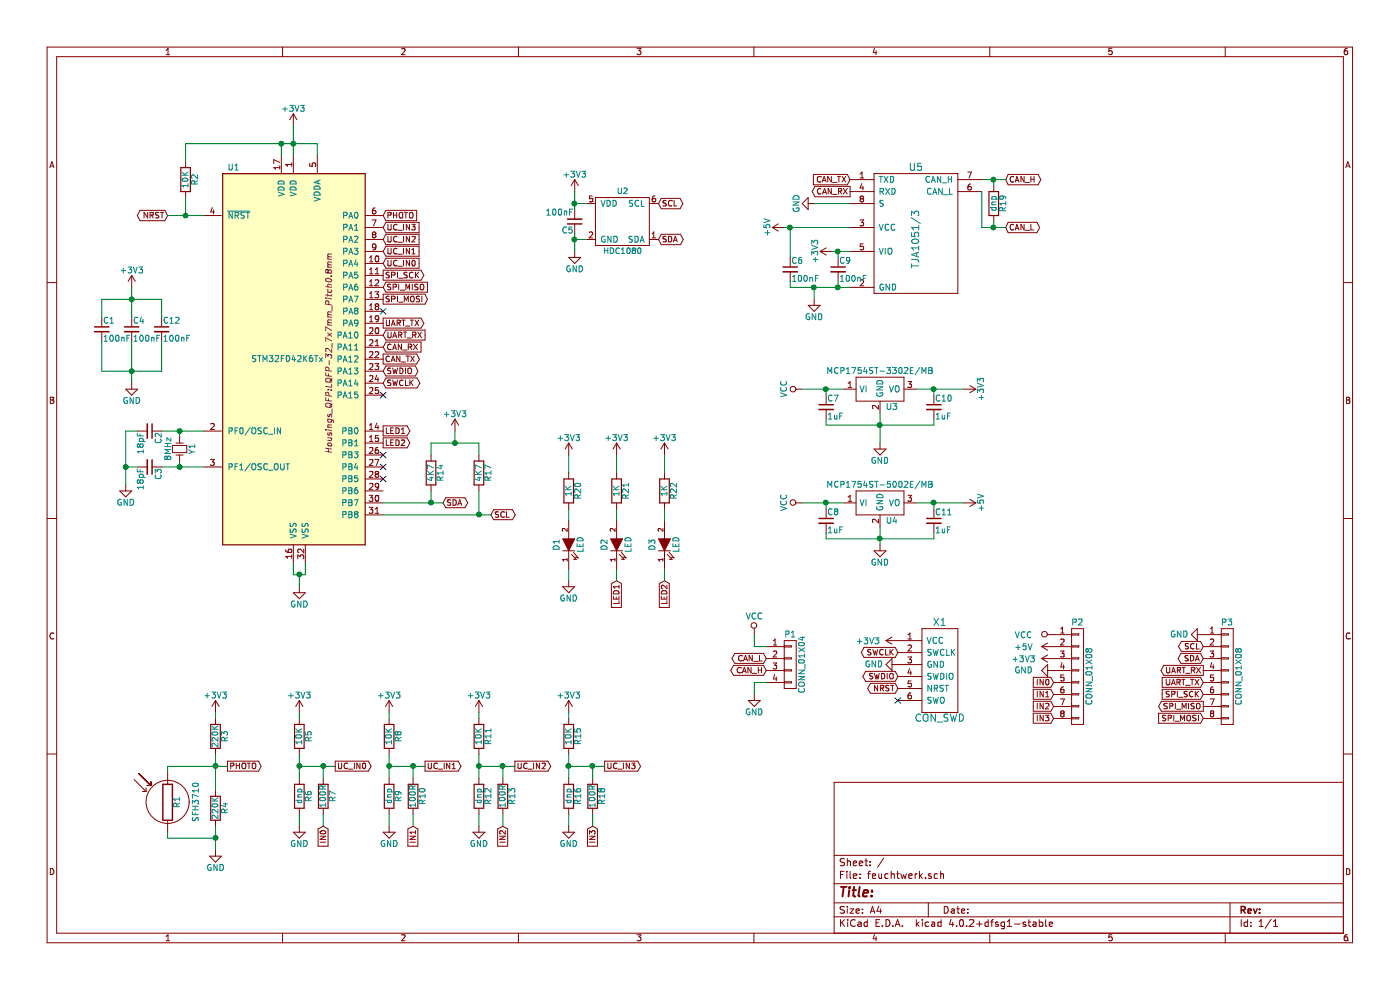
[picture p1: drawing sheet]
EESchema Schematic File Version 2
LIBS:power
LIBS:device
LIBS:transistors
LIBS:conn
LIBS:linear
LIBS:regul
LIBS:74xx
LIBS:cmos4000
LIBS:adc-dac
LIBS:memory
LIBS:xilinx
LIBS:microcontrollers
LIBS:dsp
LIBS:microchip
LIBS:analog_switches
LIBS:motorola
LIBS:texas
LIBS:intel
LIBS:audio
LIBS:interface
LIBS:digital-audio
LIBS:philips
LIBS:display
LIBS:cypress
LIBS:siliconi
LIBS:opto
LIBS:atmel
LIBS:contrib
LIBS:valves
LIBS:stm32
LIBS:stm32f042k6tx
LIBS:hdc1080
LIBS:can_transceivers
LIBS:con_swd
LIBS:feuchtwerk-cache
EELAYER 25 0
EELAYER END
$Descr A4 11693 8268
encoding utf-8
Sheet 1 1
Title ""
Date ""
Rev ""
Comp ""
Comment1 ""
Comment2 ""
Comment3 ""
Comment4 ""
$EndDescr
$Comp
L +3V3 #PWR01
U 1 1
P 2450 1050
F 0 "#PWR01" H 2450 900 50  0001 C CNN
F 1 "+3V3" H 2450 1190 50  0000 C CNN
F 2 "" H 2450 1050 50  0000 C CNN
F 3 "" H 2450 1050 50  0000 C CNN
	1    2450 1050
	1    0    0    -1  
$EndComp
$Comp
L GND #PWR02
U 1 1
P 2500 4900
F 0 "#PWR02" H 2500 4650 50  0001 C CNN
F 1 "GND" H 2500 4750 50  0000 C CNN
F 2 "" H 2500 4900 50  0000 C CNN
F 3 "" H 2500 4900 50  0000 C CNN
	1    2500 4900
	1    0    0    -1  
$EndComp
Text GLabel 1400 1800 0    47   BiDi ~ 0
NRST
$Comp
L R R2
U 1 1
P 1550 1500
F 0 "R2" V 1630 1500 50  0000 C CNN
F 1 "10K" V 1550 1500 50  0000 C CNN
F 2 "Resistors_SMD:R_0603" V 1480 1500 50  0001 C CNN
F 3 "" H 1550 1500 50  0000 C CNN
	1    1550 1500
	1    0    0    -1  
$EndComp
$Comp
L Crystal_Small Y1
U 1 1
P 1500 3750
F 0 "Y1" H 1500 3850 50  0000 C CNN
F 1 "8MHz" H 1500 3650 50  0000 C CNN
F 2 "Crystals:ABM3" H 1500 3750 50  0001 C CNN
F 3 "" H 1500 3750 50  0000 C CNN
	1    1500 3750
	0    1    1    0   
$EndComp
$Comp
L C_Small C2
U 1 1
P 1250 3600
F 0 "C2" H 1260 3670 50  0000 L CNN
F 1 "18pF" H 1260 3520 50  0000 L CNN
F 2 "Capacitors_SMD:C_0603" H 1250 3600 50  0001 C CNN
F 3 "" H 1250 3600 50  0000 C CNN
	1    1250 3600
	0    1    1    0   
$EndComp
$Comp
L C_Small C3
U 1 1
P 1250 3900
F 0 "C3" H 1260 3970 50  0000 L CNN
F 1 "18pF" H 1260 3820 50  0000 L CNN
F 2 "Capacitors_SMD:C_0603" H 1250 3900 50  0001 C CNN
F 3 "" H 1250 3900 50  0000 C CNN
	1    1250 3900
	0    1    1    0   
$EndComp
$Comp
L GND #PWR03
U 1 1
P 1050 4050
F 0 "#PWR03" H 1050 3800 50  0001 C CNN
F 1 "GND" H 1050 3900 50  0000 C CNN
F 2 "" H 1050 4050 50  0000 C CNN
F 3 "" H 1050 4050 50  0000 C CNN
	1    1050 4050
	1    0    0    -1  
$EndComp
$Comp
L +3V3 #PWR04
U 1 1
P 1100 2400
F 0 "#PWR04" H 1100 2250 50  0001 C CNN
F 1 "+3V3" H 1100 2540 50  0000 C CNN
F 2 "" H 1100 2400 50  0000 C CNN
F 3 "" H 1100 2400 50  0000 C CNN
	1    1100 2400
	1    0    0    -1  
$EndComp
$Comp
L GND #PWR05
U 1 1
P 1100 3200
F 0 "#PWR05" H 1100 2950 50  0001 C CNN
F 1 "GND" H 1100 3050 50  0000 C CNN
F 2 "" H 1100 3200 50  0000 C CNN
F 3 "" H 1100 3200 50  0000 C CNN
	1    1100 3200
	1    0    0    -1  
$EndComp
Text GLabel 3200 3200 2    47   BiDi ~ 0
SWCLK
Text GLabel 3200 3100 2    47   BiDi ~ 0
SWDIO
Text GLabel 3200 3000 2    47   Output ~ 0
CAN_TX
Text GLabel 3200 2900 2    47   Input ~ 0
CAN_RX
$Comp
L R R14
U 1 1
P 3600 3950
F 0 "R14" V 3680 3950 50  0000 C CNN
F 1 "4K7" V 3600 3950 50  0000 C CNN
F 2 "Resistors_SMD:R_0603" V 3530 3950 50  0001 C CNN
F 3 "" H 3600 3950 50  0000 C CNN
	1    3600 3950
	1    0    0    -1  
$EndComp
$Comp
L R R17
U 1 1
P 4000 3950
F 0 "R17" V 4080 3950 50  0000 C CNN
F 1 "4K7" V 4000 3950 50  0000 C CNN
F 2 "Resistors_SMD:R_0603" V 3930 3950 50  0001 C CNN
F 3 "" H 4000 3950 50  0000 C CNN
	1    4000 3950
	1    0    0    -1  
$EndComp
$Comp
L +3V3 #PWR06
U 1 1
P 3800 3600
F 0 "#PWR06" H 3800 3450 50  0001 C CNN
F 1 "+3V3" H 3800 3740 50  0000 C CNN
F 2 "" H 3800 3600 50  0000 C CNN
F 3 "" H 3800 3600 50  0000 C CNN
	1    3800 3600
	1    0    0    -1  
$EndComp
$Comp
L C_Small C1
U 1 1
P 850 2750
F 0 "C1" H 860 2820 50  0000 L CNN
F 1 "100nF" H 860 2670 50  0000 L CNN
F 2 "Capacitors_SMD:C_0603" H 850 2750 50  0001 C CNN
F 3 "" H 850 2750 50  0000 C CNN
	1    850  2750
	1    0    0    -1  
$EndComp
$Comp
L C_Small C4
U 1 1
P 1100 2750
F 0 "C4" H 1110 2820 50  0000 L CNN
F 1 "100nF" H 1110 2670 50  0000 L CNN
F 2 "Capacitors_SMD:C_0603" H 1100 2750 50  0001 C CNN
F 3 "" H 1100 2750 50  0000 C CNN
	1    1100 2750
	1    0    0    -1  
$EndComp
$Comp
L C_Small C5
U 1 1
P 4800 1850
F 0 "C5" H 4810 1920 50  0000 L CNN
F 1 "100nF" H 4810 1770 50  0000 L CNN
F 2 "Capacitors_SMD:C_0603" H 4800 1850 50  0001 C CNN
F 3 "" H 4800 1850 50  0000 C CNN
	1    4800 1850
	-1   0    0    1   
$EndComp
$Comp
L HDC1080 U2
U 1 1
P 5200 1850
F 0 "U2" H 5200 2100 47  0000 C CNN
F 1 "HDC1080" H 5200 1600 47  0000 C CNN
F 2 "ti:TEXAS-S-PWSON-N6" H 5200 1850 47  0001 C CNN
F 3 "" H 5200 1850 47  0000 C CNN
	1    5200 1850
	1    0    0    -1  
$EndComp
$Comp
L +3V3 #PWR07
U 1 1
P 4800 1600
F 0 "#PWR07" H 4800 1450 50  0001 C CNN
F 1 "+3V3" H 4800 1740 50  0000 C CNN
F 2 "" H 4800 1600 50  0000 C CNN
F 3 "" H 4800 1600 50  0000 C CNN
	1    4800 1600
	1    0    0    -1  
$EndComp
$Comp
L GND #PWR08
U 1 1
P 4800 2100
F 0 "#PWR08" H 4800 1850 50  0001 C CNN
F 1 "GND" H 4800 1950 50  0000 C CNN
F 2 "" H 4800 2100 50  0000 C CNN
F 3 "" H 4800 2100 50  0000 C CNN
	1    4800 2100
	1    0    0    -1  
$EndComp
$Comp
L TJA1051/3 U5
U 1 1
P 7650 2000
F 0 "U5" H 7650 2600 60  0000 C CNN
F 1 "TJA1051/3" V 7650 2000 60  0000 C CNN
F 2 "Housings_SOIC:SOIC-8_3.9x4.9mm_Pitch1.27mm" H 7650 2150 60  0001 C CNN
F 3 "" H 7650 2150 60  0000 C CNN
	1    7650 2000
	1    0    0    -1  
$EndComp
Text GLabel 7100 1600 0    47   Output ~ 0
CAN_RX
Text GLabel 7100 1500 0    47   Input ~ 0
CAN_TX
$Comp
L GND #PWR09
U 1 1
P 6800 1700
F 0 "#PWR09" H 6800 1450 50  0001 C CNN
F 1 "GND" H 6800 1550 50  0000 C CNN
F 2 "" H 6800 1700 50  0000 C CNN
F 3 "" H 6800 1700 50  0000 C CNN
	1    6800 1700
	0    1    1    0   
$EndComp
$Comp
L +3V3 #PWR010
U 1 1
P 6950 2100
F 0 "#PWR010" H 6950 1950 50  0001 C CNN
F 1 "+3V3" H 6950 2240 50  0000 C CNN
F 2 "" H 6950 2100 50  0000 C CNN
F 3 "" H 6950 2100 50  0000 C CNN
	1    6950 2100
	0    -1   -1   0   
$EndComp
$Comp
L +5V #PWR011
U 1 1
P 6550 1900
F 0 "#PWR011" H 6550 1750 50  0001 C CNN
F 1 "+5V" H 6550 2040 50  0000 C CNN
F 2 "" H 6550 1900 50  0000 C CNN
F 3 "" H 6550 1900 50  0000 C CNN
	1    6550 1900
	0    -1   -1   0   
$EndComp
$Comp
L GND #PWR012
U 1 1
P 6800 2500
F 0 "#PWR012" H 6800 2250 50  0001 C CNN
F 1 "GND" H 6800 2350 50  0000 C CNN
F 2 "" H 6800 2500 50  0000 C CNN
F 3 "" H 6800 2500 50  0000 C CNN
	1    6800 2500
	1    0    0    -1  
$EndComp
Text GLabel 8400 1500 2    47   BiDi ~ 0
CAN_H
Text GLabel 8400 1900 2    47   BiDi ~ 0
CAN_L
$Comp
L MCP1754ST-3302E/MB U3
U 1 1
P 7350 3250
F 0 "U3" H 7450 3100 50  0000 C CNN
F 1 "MCP1754ST-3302E/MB" H 7350 3400 50  0000 C CNN
F 2 "TO_SOT_Packages_SMD:SOT89-3_Housing" H 7350 3250 50  0001 C CNN
F 3 "" H 7350 3250 50  0000 C CNN
	1    7350 3250
	1    0    0    -1  
$EndComp
$Comp
L VCC #PWR013
U 1 1
P 6700 3250
F 0 "#PWR013" H 6700 3100 50  0001 C CNN
F 1 "VCC" H 6700 3400 50  0000 C CNN
F 2 "" H 6700 3250 50  0000 C CNN
F 3 "" H 6700 3250 50  0000 C CNN
	1    6700 3250
	0    -1   -1   0   
$EndComp
$Comp
L GND #PWR014
U 1 1
P 7350 3700
F 0 "#PWR014" H 7350 3450 50  0001 C CNN
F 1 "GND" H 7350 3550 50  0000 C CNN
F 2 "" H 7350 3700 50  0000 C CNN
F 3 "" H 7350 3700 50  0000 C CNN
	1    7350 3700
	1    0    0    -1  
$EndComp
$Comp
L C_Small C7
U 1 1
P 6900 3400
F 0 "C7" H 6910 3470 50  0000 L CNN
F 1 "1uF" H 6910 3320 50  0000 L CNN
F 2 "Capacitors_SMD:C_0603" H 6900 3400 50  0001 C CNN
F 3 "" H 6900 3400 50  0000 C CNN
	1    6900 3400
	1    0    0    -1  
$EndComp
$Comp
L C_Small C10
U 1 1
P 7800 3400
F 0 "C10" H 7810 3470 50  0000 L CNN
F 1 "1uF" H 7810 3320 50  0000 L CNN
F 2 "Capacitors_SMD:C_0603" H 7800 3400 50  0001 C CNN
F 3 "" H 7800 3400 50  0000 C CNN
	1    7800 3400
	1    0    0    -1  
$EndComp
$Comp
L +3V3 #PWR015
U 1 1
P 8050 3250
F 0 "#PWR015" H 8050 3100 50  0001 C CNN
F 1 "+3V3" H 8050 3390 50  0000 C CNN
F 2 "" H 8050 3250 50  0000 C CNN
F 3 "" H 8050 3250 50  0000 C CNN
	1    8050 3250
	0    1    1    0   
$EndComp
$Comp
L VCC #PWR016
U 1 1
P 6700 4200
F 0 "#PWR016" H 6700 4050 50  0001 C CNN
F 1 "VCC" H 6700 4350 50  0000 C CNN
F 2 "" H 6700 4200 50  0000 C CNN
F 3 "" H 6700 4200 50  0000 C CNN
	1    6700 4200
	0    -1   -1   0   
$EndComp
$Comp
L GND #PWR017
U 1 1
P 7350 4550
F 0 "#PWR017" H 7350 4300 50  0001 C CNN
F 1 "GND" H 7350 4400 50  0000 C CNN
F 2 "" H 7350 4550 50  0000 C CNN
F 3 "" H 7350 4550 50  0000 C CNN
	1    7350 4550
	1    0    0    -1  
$EndComp
$Comp
L C_Small C8
U 1 1
P 6900 4350
F 0 "C8" H 6910 4420 50  0000 L CNN
F 1 "1uF" H 6910 4270 50  0000 L CNN
F 2 "Capacitors_SMD:C_0603" H 6900 4350 50  0001 C CNN
F 3 "" H 6900 4350 50  0000 C CNN
	1    6900 4350
	1    0    0    -1  
$EndComp
$Comp
L C_Small C11
U 1 1
P 7800 4350
F 0 "C11" H 7810 4420 50  0000 L CNN
F 1 "1uF" H 7810 4270 50  0000 L CNN
F 2 "Capacitors_SMD:C_0603" H 7800 4350 50  0001 C CNN
F 3 "" H 7800 4350 50  0000 C CNN
	1    7800 4350
	1    0    0    -1  
$EndComp
$Comp
L MCP1754ST-5002E/MB U4
U 1 1
P 7350 4200
F 0 "U4" H 7450 4050 50  0000 C CNN
F 1 "MCP1754ST-5002E/MB" H 7350 4350 50  0000 C CNN
F 2 "TO_SOT_Packages_SMD:SOT89-3_Housing" H 7350 4200 50  0001 C CNN
F 3 "" H 7350 4200 50  0000 C CNN
	1    7350 4200
	1    0    0    -1  
$EndComp
$Comp
L +5V #PWR018
U 1 1
P 8050 4200
F 0 "#PWR018" H 8050 4050 50  0001 C CNN
F 1 "+5V" H 8050 4340 50  0000 C CNN
F 2 "" H 8050 4200 50  0000 C CNN
F 3 "" H 8050 4200 50  0000 C CNN
	1    8050 4200
	0    1    1    0   
$EndComp
$Comp
L C_Small C9
U 1 1
P 7000 2250
F 0 "C9" H 7010 2320 50  0000 L CNN
F 1 "100nF" H 7010 2170 50  0000 L CNN
F 2 "Capacitors_SMD:C_0603" H 7000 2250 50  0001 C CNN
F 3 "" H 7000 2250 50  0000 C CNN
	1    7000 2250
	1    0    0    -1  
$EndComp
$Comp
L C_Small C6
U 1 1
P 6600 2250
F 0 "C6" H 6610 2320 50  0000 L CNN
F 1 "100nF" H 6610 2170 50  0000 L CNN
F 2 "Capacitors_SMD:C_0603" H 6600 2250 50  0001 C CNN
F 3 "" H 6600 2250 50  0000 C CNN
	1    6600 2250
	1    0    0    -1  
$EndComp
$Comp
L LED D1
U 1 1
P 4750 4550
F 0 "D1" H 4750 4650 50  0000 C CNN
F 1 "LED" H 4750 4450 50  0000 C CNN
F 2 "LEDs:LED_0603" H 4750 4550 50  0001 C CNN
F 3 "" H 4750 4550 50  0000 C CNN
	1    4750 4550
	0    -1   -1   0   
$EndComp
$Comp
L +3V3 #PWR019
U 1 1
P 4750 3800
F 0 "#PWR019" H 4750 3650 50  0001 C CNN
F 1 "+3V3" H 4750 3940 50  0000 C CNN
F 2 "" H 4750 3800 50  0000 C CNN
F 3 "" H 4750 3800 50  0000 C CNN
	1    4750 3800
	1    0    0    -1  
$EndComp
$Comp
L GND #PWR020
U 1 1
P 4750 4850
F 0 "#PWR020" H 4750 4600 50  0001 C CNN
F 1 "GND" H 4750 4700 50  0000 C CNN
F 2 "" H 4750 4850 50  0000 C CNN
F 3 "" H 4750 4850 50  0000 C CNN
	1    4750 4850
	1    0    0    -1  
$EndComp
$Comp
L LED D2
U 1 1
P 5150 4550
F 0 "D2" H 5150 4650 50  0000 C CNN
F 1 "LED" H 5150 4450 50  0000 C CNN
F 2 "LEDs:LED_0603" H 5150 4550 50  0001 C CNN
F 3 "" H 5150 4550 50  0000 C CNN
	1    5150 4550
	0    -1   -1   0   
$EndComp
$Comp
L +3V3 #PWR021
U 1 1
P 5150 3800
F 0 "#PWR021" H 5150 3650 50  0001 C CNN
F 1 "+3V3" H 5150 3940 50  0000 C CNN
F 2 "" H 5150 3800 50  0000 C CNN
F 3 "" H 5150 3800 50  0000 C CNN
	1    5150 3800
	1    0    0    -1  
$EndComp
Text GLabel 5150 4850 3    47   Input ~ 0
LED1
Text GLabel 3200 3600 2    47   Output ~ 0
LED1
$Comp
L CONN_01X04 P1
U 1 1
P 6600 5550
F 0 "P1" H 6600 5800 50  0000 C CNN
F 1 "CONN_01X04" V 6700 5550 50  0000 C CNN
F 2 "Pin_Headers:Pin_Header_Straight_1x04" H 6600 5550 50  0001 C CNN
F 3 "" H 6600 5550 50  0000 C CNN
	1    6600 5550
	1    0    0    -1  
$EndComp
$Comp
L VCC #PWR022
U 1 1
P 6300 5300
F 0 "#PWR022" H 6300 5150 50  0001 C CNN
F 1 "VCC" H 6300 5450 50  0000 C CNN
F 2 "" H 6300 5300 50  0000 C CNN
F 3 "" H 6300 5300 50  0000 C CNN
	1    6300 5300
	1    0    0    -1  
$EndComp
$Comp
L GND #PWR023
U 1 1
P 6300 5800
F 0 "#PWR023" H 6300 5550 50  0001 C CNN
F 1 "GND" H 6300 5650 50  0000 C CNN
F 2 "" H 6300 5800 50  0000 C CNN
F 3 "" H 6300 5800 50  0000 C CNN
	1    6300 5800
	1    0    0    -1  
$EndComp
Text GLabel 6400 5600 0    47   BiDi ~ 0
CAN_H
Text GLabel 6400 5500 0    47   BiDi ~ 0
CAN_L
NoConn ~ 3200 3300
NoConn ~ 3200 4000
NoConn ~ 3200 3900
NoConn ~ 3200 3800
$Comp
L STM32F042K6Tx U1
U 1 1
P 2450 3000
F 0 "U1" H 1950 4600 50  0000 C CNN
F 1 "STM32F042K6Tx" H 2400 3000 50  0000 C CNN
F 2 "Housings_QFP:LQFP-32_7x7mm_Pitch0.8mm" V 2750 3050 50  0000 C CIN
F 3 "" H 2450 3000 50  0000 C CNN
	1    2450 3000
	1    0    0    -1  
$EndComp
Text GLabel 3200 2200 2    47   Input ~ 0
UC_IN0
Text GLabel 3200 2100 2    47   Input ~ 0
UC_IN1
Text GLabel 3200 2000 2    47   Input ~ 0
UC_IN2
Text GLabel 3200 1900 2    47   Input ~ 0
UC_IN3
$Comp
L R R19
U 1 1
P 8300 1700
F 0 "R19" V 8380 1700 50  0000 C CNN
F 1 "dnp" V 8300 1700 50  0000 C CNN
F 2 "Resistors_SMD:R_0805" V 8230 1700 50  0001 C CNN
F 3 "" H 8300 1700 50  0000 C CNN
	1    8300 1700
	1    0    0    -1  
$EndComp
$Comp
L R R5
U 1 1
P 2500 6150
F 0 "R5" V 2580 6150 50  0000 C CNN
F 1 "10K" V 2500 6150 50  0000 C CNN
F 2 "Resistors_SMD:R_0603" V 2430 6150 50  0001 C CNN
F 3 "" H 2500 6150 50  0000 C CNN
	1    2500 6150
	1    0    0    -1  
$EndComp
$Comp
L R R6
U 1 1
P 2500 6650
F 0 "R6" V 2580 6650 50  0000 C CNN
F 1 "dnp" V 2500 6650 50  0000 C CNN
F 2 "Resistors_SMD:R_0603" V 2430 6650 50  0001 C CNN
F 3 "" H 2500 6650 50  0000 C CNN
	1    2500 6650
	1    0    0    -1  
$EndComp
Text GLabel 2800 6400 2    47   Output ~ 0
UC_IN0
$Comp
L +3V3 #PWR024
U 1 1
P 2500 5950
F 0 "#PWR024" H 2500 5800 50  0001 C CNN
F 1 "+3V3" H 2500 6090 50  0000 C CNN
F 2 "" H 2500 5950 50  0000 C CNN
F 3 "" H 2500 5950 50  0000 C CNN
	1    2500 5950
	1    0    0    -1  
$EndComp
Text GLabel 3200 1800 2    47   Input ~ 0
PHOTO
Text GLabel 1900 6400 2    47   Output ~ 0
PHOTO
$Comp
L R R3
U 1 1
P 1800 6150
F 0 "R3" V 1880 6150 50  0000 C CNN
F 1 "220K" V 1800 6150 50  0000 C CNN
F 2 "Resistors_SMD:R_0603" V 1730 6150 50  0001 C CNN
F 3 "" H 1800 6150 50  0000 C CNN
	1    1800 6150
	1    0    0    -1  
$EndComp
$Comp
L R R4
U 1 1
P 1800 6750
F 0 "R4" V 1880 6750 50  0000 C CNN
F 1 "220K" V 1800 6750 50  0000 C CNN
F 2 "Resistors_SMD:R_0603" V 1730 6750 50  0001 C CNN
F 3 "" H 1800 6750 50  0000 C CNN
	1    1800 6750
	1    0    0    -1  
$EndComp
$Comp
L Photores R1
U 1 1
P 1400 6700
F 0 "R1" V 1480 6700 50  0000 C CNN
F 1 "SFH3710" V 1610 6700 50  0000 C TNN
F 2 "Resistors_SMD:R_1206" V 1330 6700 50  0001 C CNN
F 3 "" H 1400 6700 50  0000 C CNN
	1    1400 6700
	1    0    0    -1  
$EndComp
$Comp
L GND #PWR025
U 1 1
P 1800 7100
F 0 "#PWR025" H 1800 6850 50  0001 C CNN
F 1 "GND" H 1800 6950 50  0000 C CNN
F 2 "" H 1800 7100 50  0000 C CNN
F 3 "" H 1800 7100 50  0000 C CNN
	1    1800 7100
	1    0    0    -1  
$EndComp
$Comp
L +3V3 #PWR026
U 1 1
P 1800 5950
F 0 "#PWR026" H 1800 5800 50  0001 C CNN
F 1 "+3V3" H 1800 6090 50  0000 C CNN
F 2 "" H 1800 5950 50  0000 C CNN
F 3 "" H 1800 5950 50  0000 C CNN
	1    1800 5950
	1    0    0    -1  
$EndComp
Text GLabel 3200 2300 2    47   Output ~ 0
SPI_SCK
Text GLabel 3200 2400 2    47   Input ~ 0
SPI_MISO
Text GLabel 3200 2500 2    47   Output ~ 0
SPI_MOSI
$Comp
L CONN_01X08 P2
U 1 1
P 9000 5650
F 0 "P2" H 9000 6100 50  0000 C CNN
F 1 "CONN_01X08" V 9100 5650 50  0000 C CNN
F 2 "Pin_Headers:Pin_Header_Straight_1x08" H 9000 5650 50  0001 C CNN
F 3 "" H 9000 5650 50  0000 C CNN
	1    9000 5650
	1    0    0    -1  
$EndComp
$Comp
L CONN_01X08 P3
U 1 1
P 10250 5650
F 0 "P3" H 10250 6100 50  0000 C CNN
F 1 "CONN_01X08" V 10350 5650 50  0000 C CNN
F 2 "Pin_Headers:Pin_Header_Straight_1x08" H 10250 5650 50  0001 C CNN
F 3 "" H 10250 5650 50  0000 C CNN
	1    10250 5650
	1    0    0    -1  
$EndComp
$Comp
L VCC #PWR027
U 1 1
P 8800 5300
F 0 "#PWR027" H 8800 5150 50  0001 C CNN
F 1 "VCC" V 8800 5550 50  0000 C CNN
F 2 "" H 8800 5300 50  0000 C CNN
F 3 "" H 8800 5300 50  0000 C CNN
	1    8800 5300
	0    -1   -1   0   
$EndComp
$Comp
L +5V #PWR028
U 1 1
P 8800 5400
F 0 "#PWR028" H 8800 5250 50  0001 C CNN
F 1 "+5V" V 8800 5650 50  0000 C CNN
F 2 "" H 8800 5400 50  0000 C CNN
F 3 "" H 8800 5400 50  0000 C CNN
	1    8800 5400
	0    -1   -1   0   
$EndComp
$Comp
L +3V3 #PWR029
U 1 1
P 8800 5500
F 0 "#PWR029" H 8800 5350 50  0001 C CNN
F 1 "+3V3" V 8800 5750 50  0000 C CNN
F 2 "" H 8800 5500 50  0000 C CNN
F 3 "" H 8800 5500 50  0000 C CNN
	1    8800 5500
	0    -1   -1   0   
$EndComp
$Comp
L GND #PWR030
U 1 1
P 8800 5600
F 0 "#PWR030" H 8800 5350 50  0001 C CNN
F 1 "GND" V 8800 5350 50  0000 C CNN
F 2 "" H 8800 5600 50  0000 C CNN
F 3 "" H 8800 5600 50  0000 C CNN
	1    8800 5600
	0    1    1    0   
$EndComp
Text GLabel 2700 6900 3    47   Input ~ 0
IN0
Text GLabel 8800 5700 0    47   Input ~ 0
IN0
Text GLabel 8800 5800 0    47   Input ~ 0
IN1
Text GLabel 8800 5900 0    47   Input ~ 0
IN2
Text GLabel 8800 6000 0    47   Input ~ 0
IN3
Text GLabel 10050 5800 0    47   Input ~ 0
SPI_SCK
Text GLabel 10050 5900 0    47   Output ~ 0
SPI_MISO
Text GLabel 10050 6000 0    47   Input ~ 0
SPI_MOSI
Wire Wire Line
	2350 1300 2350 1200
Wire Wire Line
	1550 1200 2650 1200
Wire Wire Line
	2450 1050 2450 1300
Connection ~ 2450 1200
Wire Wire Line
	2650 1200 2650 1300
Wire Wire Line
	2450 4700 2450 4800
Wire Wire Line
	2450 4800 2550 4800
Wire Wire Line
	2500 4800 2500 4900
Wire Wire Line
	2550 4800 2550 4700
Connection ~ 2500 4800
Wire Wire Line
	1400 1800 1700 1800
Wire Wire Line
	1550 1800 1550 1650
Connection ~ 1550 1800
Wire Wire Line
	1550 1350 1550 1200
Connection ~ 2350 1200
Wire Wire Line
	1350 3600 1700 3600
Wire Wire Line
	1500 3600 1500 3650
Wire Wire Line
	1350 3900 1700 3900
Wire Wire Line
	1500 3900 1500 3850
Connection ~ 1500 3900
Connection ~ 1500 3600
Wire Wire Line
	1050 3600 1050 4050
Wire Wire Line
	1050 3600 1150 3600
Wire Wire Line
	1150 3900 1050 3900
Connection ~ 1050 3900
Wire Wire Line
	850  2650 850  2500
Wire Wire Line
	850  2850 850  3100
Wire Wire Line
	1100 2850 1100 3200
Wire Wire Line
	3600 3700 3600 3800
Wire Wire Line
	3600 3700 4000 3700
Wire Wire Line
	4000 3700 4000 3800
Wire Wire Line
	4900 1700 4800 1700
Wire Wire Line
	4800 1600 4800 1750
Wire Wire Line
	4900 2000 4800 2000
Wire Wire Line
	4800 1950 4800 2100
Connection ~ 4800 1700
Connection ~ 4800 2000
Wire Wire Line
	6800 1700 7100 1700
Wire Wire Line
	6950 2100 7100 2100
Wire Wire Line
	6550 1900 7100 1900
Wire Wire Line
	6700 3250 7050 3250
Wire Wire Line
	6900 3250 6900 3300
Connection ~ 6900 3250
Wire Wire Line
	6900 3500 6900 3550
Wire Wire Line
	6900 3550 7800 3550
Wire Wire Line
	7350 3450 7350 3700
Connection ~ 7350 3550
Wire Wire Line
	7650 3250 8050 3250
Wire Wire Line
	7800 3250 7800 3300
Wire Wire Line
	7800 3550 7800 3500
Connection ~ 7800 3250
Wire Wire Line
	6700 4200 7050 4200
Wire Wire Line
	6900 4200 6900 4250
Connection ~ 6900 4200
Wire Wire Line
	6900 4450 6900 4500
Wire Wire Line
	6900 4500 7800 4500
Wire Wire Line
	7350 4400 7350 4550
Connection ~ 7350 4500
Wire Wire Line
	7650 4200 8050 4200
Wire Wire Line
	7800 4200 7800 4250
Wire Wire Line
	7800 4500 7800 4450
Connection ~ 7800 4200
Wire Wire Line
	1100 2400 1100 2650
Wire Wire Line
	4750 4750 4750 4850
Wire Wire Line
	5150 4750 5150 4850
Wire Wire Line
	6300 5800 6300 5700
Wire Wire Line
	6300 5700 6400 5700
Wire Wire Line
	6300 5300 6300 5400
Wire Wire Line
	6300 5400 6400 5400
Wire Wire Line
	8200 1500 8400 1500
Connection ~ 8300 1500
Wire Wire Line
	8300 1500 8300 1550
Wire Wire Line
	8300 1850 8300 1900
Wire Wire Line
	8200 1900 8400 1900
Wire Wire Line
	8200 1600 8200 1900
Connection ~ 8300 1900
Wire Wire Line
	2500 6300 2500 6500
Wire Wire Line
	2500 6400 2800 6400
Connection ~ 2500 6400
Wire Wire Line
	2500 5950 2500 6000
Wire Wire Line
	2500 6800 2500 6900
Wire Wire Line
	1400 6400 1900 6400
Wire Wire Line
	1800 6300 1800 6600
Wire Wire Line
	1400 6400 1400 6450
Connection ~ 1800 6400
Wire Wire Line
	1400 6950 1400 7000
Wire Wire Line
	1400 7000 1800 7000
Wire Wire Line
	1800 6900 1800 7100
Connection ~ 1800 7000
Wire Wire Line
	1800 5950 1800 6000
$Comp
L CON_SWD X1
U 1 1
P 7850 5600
F 0 "X1" H 7850 6000 60  0000 C CNN
F 1 "CON_SWD" H 7850 5200 60  0000 C CNN
F 2 "tagconnect:TC2030-NL" H 7800 5600 60  0001 C CNN
F 3 "" H 7800 5600 60  0000 C CNN
	1    7850 5600
	1    0    0    -1  
$EndComp
$Comp
L +3V3 #PWR031
U 1 1
P 7500 5350
F 0 "#PWR031" H 7500 5200 50  0001 C CNN
F 1 "+3V3" V 7500 5600 50  0000 C CNN
F 2 "" H 7500 5350 50  0000 C CNN
F 3 "" H 7500 5350 50  0000 C CNN
	1    7500 5350
	0    -1   -1   0   
$EndComp
Text GLabel 7500 5450 0    47   BiDi ~ 0
SWCLK
$Comp
L GND #PWR032
U 1 1
P 7500 5550
F 0 "#PWR032" H 7500 5300 50  0001 C CNN
F 1 "GND" V 7500 5350 50  0000 C CNN
F 2 "" H 7500 5550 50  0000 C CNN
F 3 "" H 7500 5550 50  0000 C CNN
	1    7500 5550
	0    1    1    0   
$EndComp
Text GLabel 7500 5650 0    47   BiDi ~ 0
SWDIO
Text GLabel 7500 5750 0    47   BiDi ~ 0
NRST
NoConn ~ 7500 5850
$Comp
L R R7
U 1 1
P 2700 6650
F 0 "R7" V 2780 6650 50  0000 C CNN
F 1 "100R" V 2700 6650 50  0000 C CNN
F 2 "Resistors_SMD:R_0603" V 2630 6650 50  0001 C CNN
F 3 "" H 2700 6650 50  0000 C CNN
	1    2700 6650
	1    0    0    -1  
$EndComp
Wire Wire Line
	2700 6900 2700 6800
Wire Wire Line
	2700 6500 2700 6400
Connection ~ 2700 6400
$Comp
L GND #PWR033
U 1 1
P 2500 6900
F 0 "#PWR033" H 2500 6650 50  0001 C CNN
F 1 "GND" H 2500 6750 50  0000 C CNN
F 2 "" H 2500 6900 50  0000 C CNN
F 3 "" H 2500 6900 50  0000 C CNN
	1    2500 6900
	1    0    0    -1  
$EndComp
$Comp
L R R8
U 1 1
P 3250 6150
F 0 "R8" V 3330 6150 50  0000 C CNN
F 1 "10K" V 3250 6150 50  0000 C CNN
F 2 "Resistors_SMD:R_0603" V 3180 6150 50  0001 C CNN
F 3 "" H 3250 6150 50  0000 C CNN
	1    3250 6150
	1    0    0    -1  
$EndComp
$Comp
L R R9
U 1 1
P 3250 6650
F 0 "R9" V 3330 6650 50  0000 C CNN
F 1 "dnp" V 3250 6650 50  0000 C CNN
F 2 "Resistors_SMD:R_0603" V 3180 6650 50  0001 C CNN
F 3 "" H 3250 6650 50  0000 C CNN
	1    3250 6650
	1    0    0    -1  
$EndComp
Text GLabel 3550 6400 2    47   Output ~ 0
UC_IN1
$Comp
L +3V3 #PWR034
U 1 1
P 3250 5950
F 0 "#PWR034" H 3250 5800 50  0001 C CNN
F 1 "+3V3" H 3250 6090 50  0000 C CNN
F 2 "" H 3250 5950 50  0000 C CNN
F 3 "" H 3250 5950 50  0000 C CNN
	1    3250 5950
	1    0    0    -1  
$EndComp
Text GLabel 3450 6900 3    47   Input ~ 0
IN1
Wire Wire Line
	3250 6300 3250 6500
Wire Wire Line
	3250 6400 3550 6400
Connection ~ 3250 6400
Wire Wire Line
	3250 5950 3250 6000
Wire Wire Line
	3250 6800 3250 6900
$Comp
L R R10
U 1 1
P 3450 6650
F 0 "R10" V 3530 6650 50  0000 C CNN
F 1 "100R" V 3450 6650 50  0000 C CNN
F 2 "Resistors_SMD:R_0603" V 3380 6650 50  0001 C CNN
F 3 "" H 3450 6650 50  0000 C CNN
	1    3450 6650
	1    0    0    -1  
$EndComp
Wire Wire Line
	3450 6900 3450 6800
Wire Wire Line
	3450 6500 3450 6400
Connection ~ 3450 6400
$Comp
L GND #PWR035
U 1 1
P 3250 6900
F 0 "#PWR035" H 3250 6650 50  0001 C CNN
F 1 "GND" H 3250 6750 50  0000 C CNN
F 2 "" H 3250 6900 50  0000 C CNN
F 3 "" H 3250 6900 50  0000 C CNN
	1    3250 6900
	1    0    0    -1  
$EndComp
$Comp
L R R11
U 1 1
P 4000 6150
F 0 "R11" V 4080 6150 50  0000 C CNN
F 1 "10K" V 4000 6150 50  0000 C CNN
F 2 "Resistors_SMD:R_0603" V 3930 6150 50  0001 C CNN
F 3 "" H 4000 6150 50  0000 C CNN
	1    4000 6150
	1    0    0    -1  
$EndComp
$Comp
L R R12
U 1 1
P 4000 6650
F 0 "R12" V 4080 6650 50  0000 C CNN
F 1 "dnp" V 4000 6650 50  0000 C CNN
F 2 "Resistors_SMD:R_0603" V 3930 6650 50  0001 C CNN
F 3 "" H 4000 6650 50  0000 C CNN
	1    4000 6650
	1    0    0    -1  
$EndComp
Text GLabel 4300 6400 2    47   Output ~ 0
UC_IN2
$Comp
L +3V3 #PWR036
U 1 1
P 4000 5950
F 0 "#PWR036" H 4000 5800 50  0001 C CNN
F 1 "+3V3" H 4000 6090 50  0000 C CNN
F 2 "" H 4000 5950 50  0000 C CNN
F 3 "" H 4000 5950 50  0000 C CNN
	1    4000 5950
	1    0    0    -1  
$EndComp
Text GLabel 4200 6900 3    47   Input ~ 0
IN2
Wire Wire Line
	4000 6300 4000 6500
Wire Wire Line
	4000 6400 4300 6400
Connection ~ 4000 6400
Wire Wire Line
	4000 5950 4000 6000
Wire Wire Line
	4000 6800 4000 6900
$Comp
L R R13
U 1 1
P 4200 6650
F 0 "R13" V 4280 6650 50  0000 C CNN
F 1 "100R" V 4200 6650 50  0000 C CNN
F 2 "Resistors_SMD:R_0603" V 4130 6650 50  0001 C CNN
F 3 "" H 4200 6650 50  0000 C CNN
	1    4200 6650
	1    0    0    -1  
$EndComp
Wire Wire Line
	4200 6900 4200 6800
Wire Wire Line
	4200 6500 4200 6400
Connection ~ 4200 6400
$Comp
L GND #PWR037
U 1 1
P 4000 6900
F 0 "#PWR037" H 4000 6650 50  0001 C CNN
F 1 "GND" H 4000 6750 50  0000 C CNN
F 2 "" H 4000 6900 50  0000 C CNN
F 3 "" H 4000 6900 50  0000 C CNN
	1    4000 6900
	1    0    0    -1  
$EndComp
$Comp
L R R15
U 1 1
P 4750 6150
F 0 "R15" V 4830 6150 50  0000 C CNN
F 1 "10K" V 4750 6150 50  0000 C CNN
F 2 "Resistors_SMD:R_0603" V 4680 6150 50  0001 C CNN
F 3 "" H 4750 6150 50  0000 C CNN
	1    4750 6150
	1    0    0    -1  
$EndComp
$Comp
L R R16
U 1 1
P 4750 6650
F 0 "R16" V 4830 6650 50  0000 C CNN
F 1 "dnp" V 4750 6650 50  0000 C CNN
F 2 "Resistors_SMD:R_0603" V 4680 6650 50  0001 C CNN
F 3 "" H 4750 6650 50  0000 C CNN
	1    4750 6650
	1    0    0    -1  
$EndComp
Text GLabel 5050 6400 2    47   Output ~ 0
UC_IN3
$Comp
L +3V3 #PWR038
U 1 1
P 4750 5950
F 0 "#PWR038" H 4750 5800 50  0001 C CNN
F 1 "+3V3" H 4750 6090 50  0000 C CNN
F 2 "" H 4750 5950 50  0000 C CNN
F 3 "" H 4750 5950 50  0000 C CNN
	1    4750 5950
	1    0    0    -1  
$EndComp
Text GLabel 4950 6900 3    47   Input ~ 0
IN3
Wire Wire Line
	4750 6300 4750 6500
Wire Wire Line
	4750 6400 5050 6400
Connection ~ 4750 6400
Wire Wire Line
	4750 5950 4750 6000
Wire Wire Line
	4750 6800 4750 6900
$Comp
L R R18
U 1 1
P 4950 6650
F 0 "R18" V 5030 6650 50  0000 C CNN
F 1 "100R" V 4950 6650 50  0000 C CNN
F 2 "Resistors_SMD:R_0603" V 4880 6650 50  0001 C CNN
F 3 "" H 4950 6650 50  0000 C CNN
	1    4950 6650
	1    0    0    -1  
$EndComp
Wire Wire Line
	4950 6900 4950 6800
Wire Wire Line
	4950 6500 4950 6400
Connection ~ 4950 6400
$Comp
L GND #PWR039
U 1 1
P 4750 6900
F 0 "#PWR039" H 4750 6650 50  0001 C CNN
F 1 "GND" H 4750 6750 50  0000 C CNN
F 2 "" H 4750 6900 50  0000 C CNN
F 3 "" H 4750 6900 50  0000 C CNN
	1    4750 6900
	1    0    0    -1  
$EndComp
NoConn ~ 3200 2600
Text GLabel 3200 2700 2    47   Output ~ 0
UART_TX
Text GLabel 3200 2800 2    47   Input ~ 0
UART_RX
Text GLabel 10050 5700 0    47   Input ~ 0
UART_TX
Text GLabel 10050 5600 0    47   Output ~ 0
UART_RX
$Comp
L LED D3
U 1 1
P 5550 4550
F 0 "D3" H 5550 4650 50  0000 C CNN
F 1 "LED" H 5550 4450 50  0000 C CNN
F 2 "LEDs:LED_0603" H 5550 4550 50  0001 C CNN
F 3 "" H 5550 4550 50  0000 C CNN
	1    5550 4550
	0    -1   -1   0   
$EndComp
$Comp
L +3V3 #PWR040
U 1 1
P 5550 3800
F 0 "#PWR040" H 5550 3650 50  0001 C CNN
F 1 "+3V3" H 5550 3940 50  0000 C CNN
F 2 "" H 5550 3800 50  0000 C CNN
F 3 "" H 5550 3800 50  0000 C CNN
	1    5550 3800
	1    0    0    -1  
$EndComp
Text GLabel 5550 4850 3    47   Input ~ 0
LED2
Wire Wire Line
	5550 4750 5550 4850
Text GLabel 3200 3700 2    47   Output ~ 0
LED2
Wire Wire Line
	6600 2350 6600 2400
Wire Wire Line
	7000 2400 7000 2350
Connection ~ 7000 2400
Wire Wire Line
	6600 2150 6600 1900
Connection ~ 6600 1900
Wire Wire Line
	7000 2150 7000 2100
Connection ~ 7000 2100
Wire Wire Line
	6800 2500 6800 2400
Connection ~ 6800 2400
Wire Wire Line
	6600 2400 7100 2400
$Comp
L GND #PWR041
U 1 1
P 10050 5300
F 0 "#PWR041" H 10050 5050 50  0001 C CNN
F 1 "GND" V 10050 5100 50  0000 C CNN
F 2 "" H 10050 5300 50  0000 C CNN
F 3 "" H 10050 5300 50  0000 C CNN
	1    10050 5300
	0    1    1    0   
$EndComp
Text GLabel 4100 4300 2    47   BiDi ~ 0
SCL
Text GLabel 5500 1700 2    47   BiDi ~ 0
SCL
Text GLabel 10050 5400 0    47   BiDi ~ 0
SCL
Text GLabel 3700 4200 2    47   BiDi ~ 0
SDA
Text GLabel 5500 2000 2    47   BiDi ~ 0
SDA
Text GLabel 10050 5500 0    47   BiDi ~ 0
SDA
$Comp
L R R20
U 1 1
P 4750 4100
F 0 "R20" V 4830 4100 50  0000 C CNN
F 1 "1K" V 4750 4100 50  0000 C CNN
F 2 "Resistors_SMD:R_0603" V 4680 4100 50  0001 C CNN
F 3 "" H 4750 4100 50  0000 C CNN
	1    4750 4100
	1    0    0    -1  
$EndComp
$Comp
L R R21
U 1 1
P 5150 4100
F 0 "R21" V 5230 4100 50  0000 C CNN
F 1 "1K" V 5150 4100 50  0000 C CNN
F 2 "Resistors_SMD:R_0603" V 5080 4100 50  0001 C CNN
F 3 "" H 5150 4100 50  0000 C CNN
	1    5150 4100
	1    0    0    -1  
$EndComp
$Comp
L R R22
U 1 1
P 5550 4100
F 0 "R22" V 5630 4100 50  0000 C CNN
F 1 "1K" V 5550 4100 50  0000 C CNN
F 2 "Resistors_SMD:R_0603" V 5480 4100 50  0001 C CNN
F 3 "" H 5550 4100 50  0000 C CNN
	1    5550 4100
	1    0    0    -1  
$EndComp
Wire Wire Line
	4750 4250 4750 4350
Wire Wire Line
	5150 4250 5150 4350
Wire Wire Line
	5550 4250 5550 4350
Wire Wire Line
	4750 3800 4750 3950
Wire Wire Line
	5150 3800 5150 3950
Wire Wire Line
	5550 3800 5550 3950
Wire Wire Line
	3600 4100 3600 4200
Connection ~ 3600 4200
Wire Wire Line
	4000 4100 4000 4300
Connection ~ 4000 4300
Wire Wire Line
	3800 3600 3800 3700
Connection ~ 3800 3700
$Comp
L C_Small C12
U 1 1
P 1350 2750
F 0 "C12" H 1360 2820 50  0000 L CNN
F 1 "100nF" H 1360 2670 50  0000 L CNN
F 2 "Capacitors_SMD:C_0603" H 1350 2750 50  0001 C CNN
F 3 "" H 1350 2750 50  0000 C CNN
	1    1350 2750
	1    0    0    -1  
$EndComp
Wire Wire Line
	1350 2500 1350 2650
Connection ~ 1100 2500
Wire Wire Line
	1350 3100 1350 2850
Connection ~ 1100 3100
Wire Wire Line
	850  3100 1350 3100
Wire Wire Line
	850  2500 1350 2500
Wire Wire Line
	3200 4200 3700 4200
Wire Wire Line
	3200 4300 4100 4300
$EndSCHEMATC
